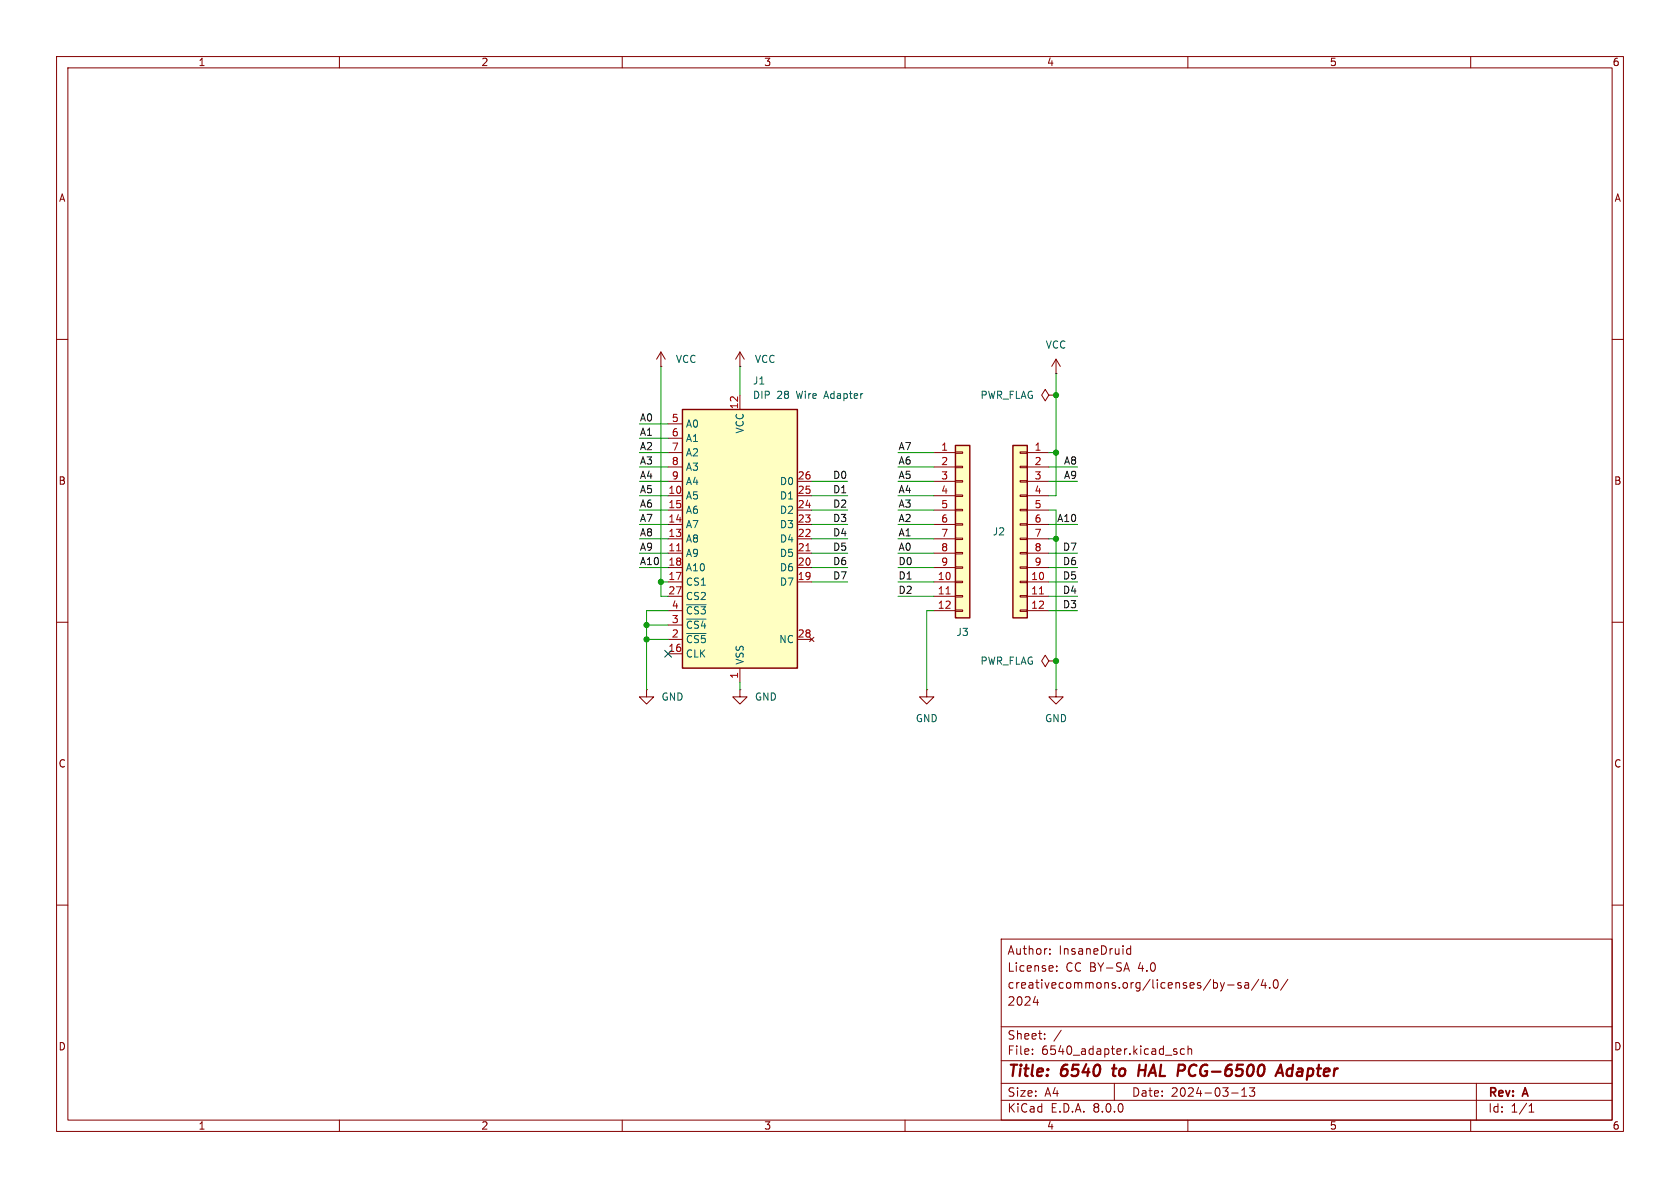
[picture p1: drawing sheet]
<svg xmlns="http://www.w3.org/2000/svg" width="297mm" height="210mm" viewBox="0 0 297 210" stroke-linecap="round" stroke-linejoin="round" font-family="sans-serif">
<g fill="none" stroke="#840000" stroke-width=".18">
<path d="M10 10h277v190h-277zM12 12h273v186h-273zM60 10v2M110 10v2M160 10v2M210 10v2M260 10v2M10 60h2M285 60h2M10 110h2M185.4 116.8l-.6-1-.7 1 .7 1.1 .6-1.1h1.3M186.7 116.8h.1"/>
<path d="M285 110h2M114.3 121.9v1.3h1.3l-1.3 1.3-1.3-1.3h1.3M114.3 121.9h.1M130.8 121.9v1.3h1.3l-1.3 1.3-1.3-1.3h1.3M130.8 121.9h.1M163.8 121.9v1.3h1.3l-1.3 1.3-1.2-1.3h1.2M163.8 121.9h.1M10 160h2M285 160h2M177 166h108v32h-108zM182.7 177.2h.9M183.4 176.7v1"/>
<path d="M185.6 168.6v.1M185.6 167.8v.1M186.8 171.6v.1M186.8 170.8v.1M199.2 170.2l.5 1.5M199.9 167.2v1.5M199.9 167.8l-.4-.1-.3 .3v.4l.1 .2h.6M217 174.1h1.2M219.4 173.8l-.4-.1-.2 .2 .1 .2 .5 .2v.3h-.6M220.1 173.8h.6v.9M220.7 174.1h-.5a.29 .29 0 0 0-.2 .3 .29 .29 0 0 0 .2 .3l.5-.1M222.5 173.1l-1.3 2"/>
<path d="M223.3 173.1l-.3 1.1h.9M223.7 173.7v1M224.5 174.6v.1M225.2 173.3l.3-.1a.81 .81 0 0 1 .5 .6 .81 .81 0 0 1-.3 .8l-.1 .1a.81 .81 0 0 1-.4-1.4zM227.7 173.1l-1.3 2M60 198v2M110 198v2M160 198v2M177 194.5h108M177 191.5h108M177 187.5h108M177 181.5h108"/>
<path d="M182.5 186.3v.1M182.5 185.5v.1M184.7 183.6v.1M184.7 182.8v.1M187.6 182.1l-1.3 2M197 191.5v3M208 185.5l-.3-.1-.2 .2v.2l.5 .2v.3h-.5M209.4 185.5l-.4-.1-.3 .3v.4l.1 .2h.6M210 198v2M210 185.5l.2-.1 .4 .1 .1 .9M210 184.9v1.5M217.7 193.2h1.2"/>
<path d="M219.5 193.8h.9M219.5 192.7l.5-.4v1.5M220.9 192.3h.9l-.5 .6 .4 .1v.7l-.2 .1h-.4l-.2-.1M260 198v2M261 191.5v6.5M270.3 196.6h.9M270.3 195.5l.4-.4v1.5"/>
</g>
<path d="M196.6 188.9h.8M197 188.2l-.2 1.7 .2 .3M201.3 189.2h1.2M201.5 188.2l-.3 2M225.5 190.2l.9-2 .4 2M225.8 189.6h.9M228.3 188.9a.66 .66 0 0 0-.8 .4v.7l.3 .2h.4" fill="none" stroke="#840000" stroke-width=".4"/>
<path d="M168.9 78.7h2.5v30.5h-2.5z" fill="#ffffc2"/>
<g fill="none" stroke="#840000" stroke-width=".18">
<path d="M168.9 79.9h1.3v.2h-1.3zM185.4 69.9l-.6-1.1-.7 1.1 .7 1 .6-1h1.3M186.7 69.9h.1M186.7 66h.1M186.7 63.5l-.8 1.3M186.7 63.5v2.5M186.7 63.5l.8 1.3M165.1 80h3.8M165.1 82.6h3.8M165.1 85.1h3.8M165.1 87.6h3.8M165.1 90.2h3.8"/>
<path d="M165.1 92.7h3.8M165.1 95.3h3.8M165.1 97.8h3.8M168.9 97.7h1.3v.2h-1.3zM168.9 95.1h1.3v.3h-1.3zM168.9 92.6h1.3v.2h-1.3zM168.9 90h1.3v.3h-1.3zM168.9 87.5h1.3v.3h-1.3zM168.9 85h1.3v.2h-1.3zM168.9 82.4h1.3v.3h-1.3zM165.1 102.9h3.8M165.1 105.4h3.8"/>
<path d="M165.1 108h3.8M165.1 100.3h3.8M168.9 107.8h1.3v.3h-1.3zM168.9 105.3h1.3v.2h-1.3zM168.9 102.7h1.3v.3h-1.3zM168.9 100.2h1.3v.3h-1.3z"/>
</g>
<path d="M168.9 78.7h2.5v30.5h-2.5z" fill="none" stroke="#840000" stroke-width=".25"/>
<path d="M167.2 105h.8" fill="none" stroke="#a90000" stroke-width=".18"/>
<path d="M179.1 78.7h2.5v30.5h-2.5z" fill="#ffffc2"/>
<g fill="none" stroke="#840000" stroke-width=".18">
<path d="M180.3 79.9h1.3v.2h-1.3zM180.3 97.7h1.3v.2h-1.3zM180.3 95.1h1.3v.3h-1.3zM180.3 92.6h1.3v.2h-1.3zM180.3 90h1.3v.3h-1.3zM180.3 87.5h1.3v.3h-1.3zM180.3 85h1.3v.2h-1.3zM180.3 82.4h1.3v.3h-1.3zM181.6 80h3.8M181.6 82.6h3.8M181.6 85.1h3.8M181.6 87.6h3.8"/>
<path d="M181.6 90.2h3.8M181.6 92.7h3.8M181.6 95.3h3.8M181.6 97.8h3.8M180.3 107.8h1.3v.3h-1.3zM180.3 105.3h1.3v.2h-1.3zM180.3 102.7h1.3v.3h-1.3zM180.3 100.2h1.3v.3h-1.3zM181.6 102.9h3.8M181.6 105.4h3.8M181.6 108h3.8M181.6 100.3h3.8"/>
<path d="M186.7 121.9v1.3h1.3l-1.3 1.3-1.3-1.3h1.3M186.7 121.9h.1"/>
</g>
<path d="M179.1 78.7h2.5v30.5h-2.5z" fill="none" stroke="#840000" stroke-width=".25"/>
<path d="M183.8 105h.7" fill="none" stroke="#a90000" stroke-width=".18"/>
<path d="M120.6 72.4h20.4v45.7h-20.4z" fill="#ffffc2"/>
<path d="M120.6 72.4h20.4v45.7h-20.4z" fill="none" stroke="#840000" stroke-width=".25"/>
<g fill="none" stroke="#840000" stroke-width=".18">
<path d="M116.8 64.8h.1M116.8 62.2l-.7 1.3M116.8 62.2v2.6M116.8 62.2l.8 1.3M118.1 74.9h2.5M118.1 77.5h2.5M130.8 64.8h.1M130.8 62.2v2.6M130.8 69.9v2.5M130.8 62.2l-.8 1.3M130.8 62.2l.8 1.3M118.1 87.6h2.5"/>
<path d="M118.1 97.8h2.5M118.1 95.3h2.5M118.1 92.7h2.5M118.1 90.2h2.5M118.1 80h2.5M118.1 82.6h2.5M118.1 85.1h2.5M141 87.6h2.5M141 97.8h2.5M141 95.3h2.5M141 92.7h2.5M141 90.2h2.5"/>
<path d="M141 85.1h2.5M118.1 100.3h2.5M118.1 102.9h2.5M118.1 113h2.5M118.1 115.6h2.5M118.1 105.4h2.5M118.1 110.5h2.5M118.1 108h2.5M130.8 118.1v2.6M141 100.3h2.5M141 102.9h2.5M141 113h2.5"/>
<path d="M143.1 112.6l.8 .8M143.9 112.6l-.8 .8"/>
</g>
<path d="M119.6 97.4h.7M142.5 97.4h.7" fill="none" stroke="#a90000" stroke-width=".18"/>
<path d="M121.4 112h3.4M121.4 109.4h3.4M121.4 106.9h3.4" fill="none" stroke="#006464" stroke-width=".18"/>
<g fill="none" stroke="#009600" stroke-width=".18">
<path d="M113 77.5h5.1M113 74.9h5.1M116.8 64.8v40.6h1.3M130.8 64.8v5.1M186.7 66v21.6h-1.3M113 85.1h5.1M113 82.6h5.1M113 80h5.1M113 97.8h5.1M113 95.3h5.1M113 87.6h5.1M113 92.7h5.1"/>
<path d="M113 90.2h5.1M143.5 85.1h6.4M143.5 97.8h6.4M143.5 95.3h6.4M143.5 87.6h6.4M143.5 92.7h6.4M143.5 90.2h6.4M158.7 85.1h6.4M158.7 82.6h6.4M158.7 80h6.4M158.7 97.8h6.4M158.7 95.3h6.4"/>
<path d="M158.7 87.6h6.4M158.7 92.7h6.4M158.7 90.2h6.4M185.4 85.1h5.1M185.4 82.6h5.1M185.4 80h1.3M185.4 97.8h5.1M185.4 95.3h1.3M185.4 90.2h1.3v31.7M185.4 92.7h5.1M113 100.3h5.1M114.3 110.5h3.8"/>
<path d="M114.3 113h3.8M116.8 102.9h1.3M118.1 108h-3.8v13.9M143.5 102.9h6.4M143.5 100.3h6.4M158.7 105.4h6.4M158.7 102.9h6.4M158.7 100.3h6.4M165.1 108h-1.3v13.9M185.4 105.4h5.1M185.4 102.9h5.1M185.4 108h5.1"/>
<path d="M185.4 100.3h5.1M130.8 120.7v1.2"/>
</g>
<path d="M117.5 115l1.2 1.2M118.7 115l-1.2 1.2" fill="none" stroke="#000084" stroke-width=".18"/>
<g fill="#009600" stroke="#009600" stroke-width=".18">
<circle cx="116.8" cy="102.9" r=".46"/>
<circle cx="114.3" cy="113" r=".46"/>
<circle cx="114.3" cy="110.5" r=".46"/>
<circle cx="186.7" cy="95.3" r=".46"/>
<circle cx="186.7" cy="69.9" r=".46"/>
<circle cx="186.7" cy="80" r=".46"/>
<circle cx="186.7" cy="116.8" r=".46"/>
</g>
<g font-size="2.8" fill="#840000">
<text x="178" y="190.9">Title:</text>
<text x="187.7" y="190.9">6540</text>
<text x="197.6" y="190.9">to</text>
<text x="202.9" y="190.9">HAL</text>
<text x="210.6" y="190.9">PCG-6500</text>
<text x="229.1" y="190.9">Adapter</text>
</g>
<g font-size="2.1" fill="#840000">
<text x="178" y="172">License:</text>
<text x="178" y="169">Author:</text>
<text x="187.2" y="169">InsaneDruid</text>
<text x="188.4" y="172">CC BY-SA</text>
<text x="201.3" y="172">4.0</text>
<text x="178" y="178">2024</text>
<text x="178" y="175">creativecommons.org/licenses/by-sa/4.0/</text>
<text x="178" y="184">Sheet:</text>
<text x="178" y="186.7">File:</text>
<text x="184.1" y="186.7">6540_adapter.kicad_sch</text>
<text x="178" y="196.9">KiCad</text>
<text x="178" y="194.1">Size:</text>
<text x="184.7" y="194.1">A4</text>
<text x="185.7" y="196.9">E.D.A.</text>
<text x="193.3" y="196.9">8.0.0</text>
<text x="200" y="194.1">Date:</text>
<text x="207" y="194.1">2024-03-13</text>
<text x="263" y="194.3">Rev:</text>
<text x="263" y="196.9">Id:</text>
<text x="267.1" y="196.9">1/1</text>
<text x="269.4" y="194.3">A</text>
</g>
<g font-size="1.8" fill="#840000">
<text x="35" y="11.9">1</text>
<text x="85" y="11.9">2</text>
<text x="135" y="11.9">3</text>
<text x="185" y="11.9">4</text>
<text x="235" y="11.9">5</text>
<text x="285" y="11.9">6</text>
<text x="10.3" y="35.9">A</text>
<text x="285.3" y="35.9">A</text>
<text x="10.3" y="85.9">B</text>
<text x="285.3" y="85.9">B</text>
<text x="10.3" y="135.9">C</text>
<text x="285.3" y="135.9">C</text>
<text x="10.3" y="185.9">D</text>
<text x="285.3" y="185.9">D</text>
<text x="35" y="199.9">1</text>
<text x="85" y="199.9">2</text>
<text x="135" y="199.9">3</text>
<text x="185" y="199.9">4</text>
<text x="235" y="199.9">5</text>
<text x="285" y="199.9">6</text>
</g>
<g font-size="1.8" fill="#006464">
<text x="119.4" y="64.4">VCC</text>
<text x="133.4" y="64.4">VCC</text>
<text x="184.8" y="61.8">VCC</text>
<text x="133" y="68.2">J1</text>
<text x="133" y="70.7">DIP</text>
<text x="137.3" y="70.7">28</text>
<text x="140.9" y="70.7">Wire</text>
<text x="146" y="70.7">Adapter</text>
<text x="173.2" y="70.7">PWR_FLAG</text>
<text x="121.2" y="75.8">A0</text>
<text x="131.7" y="76.7" transform="rotate(-90 131.7 76.7)">VCC</text>
<text x="121.2" y="78.3">A1</text>
<text x="121.2" y="80.9">A2</text>
<text x="121.2" y="83.4">A3</text>
<text x="121.2" y="88.5">A5</text>
<text x="121.2" y="86">A4</text>
<text x="137.8" y="88.5">D1</text>
<text x="137.8" y="86">D0</text>
<text x="121.2" y="93.6">A7</text>
<text x="121.2" y="91">A6</text>
<text x="137.8" y="93.6">D3</text>
<text x="137.8" y="91">D2</text>
<text x="175.4" y="94.8">J2</text>
<text x="121.2" y="98.7">A9</text>
<text x="121.2" y="96.1">A8</text>
<text x="121.2" y="101.2">A10</text>
<text x="137.8" y="101.2">D6</text>
<text x="137.8" y="98.7">D5</text>
<text x="137.8" y="96.1">D4</text>
<text x="121.2" y="103.7">CS1</text>
<text x="121.2" y="106.3">CS2</text>
<text x="137.8" y="103.7">D7</text>
<text x="121.2" y="113.9">~{CS5}</text>
<text x="121.2" y="111.4">~{CS4}</text>
<text x="121.2" y="108.8">~{CS3}</text>
<text x="137.7" y="113.9">NC</text>
<text x="169" y="112.6">J3</text>
<text x="121.2" y="116.4">CLK</text>
<text x="131.7" y="117.6" transform="rotate(-90 131.7 117.6)">VSS</text>
<text x="173.2" y="117.7">PWR_FLAG</text>
<text x="116.8" y="124.1">GND</text>
<text x="133.4" y="124.1">GND</text>
<text x="161.8" y="127.9">GND</text>
<text x="184.7" y="127.9">GND</text>
</g>
<g font-size="1.8" fill="#0f0f0f">
<text x="113" y="77.1">A1</text>
<text x="113" y="74.6">A0</text>
<text x="113" y="79.7">A2</text>
<text x="113" y="82.2">A3</text>
<text x="158.7" y="82.2">A6</text>
<text x="158.7" y="79.7">A7</text>
<text x="188" y="82.2">A8</text>
<text x="113" y="87.3">A5</text>
<text x="113" y="89.8">A6</text>
<text x="113" y="84.7">A4</text>
<text x="147.2" y="84.7">D0</text>
<text x="147.2" y="89.8">D2</text>
<text x="147.2" y="87.3">D1</text>
<text x="158.7" y="89.8">A3</text>
<text x="158.7" y="84.7">A5</text>
<text x="158.7" y="87.3">A4</text>
<text x="188" y="84.7">A9</text>
<text x="113" y="92.4">A7</text>
<text x="113" y="94.9">A8</text>
<text x="147.2" y="94.9">D4</text>
<text x="147.2" y="92.4">D3</text>
<text x="158.7" y="92.4">A2</text>
<text x="158.7" y="94.9">A1</text>
<text x="186.8" y="92.4">A10</text>
<text x="113" y="100">A10</text>
<text x="113" y="97.4">A9</text>
<text x="147.2" y="97.4">D5</text>
<text x="147.2" y="100">D6</text>
<text x="158.7" y="97.4">A0</text>
<text x="158.7" y="100">D0</text>
<text x="187.8" y="100">D6</text>
<text x="187.8" y="97.4">D7</text>
<text x="147.2" y="102.5">D7</text>
<text x="158.7" y="105.1">D2</text>
<text x="158.7" y="102.5">D1</text>
<text x="187.8" y="102.5">D5</text>
<text x="187.8" y="105.1">D4</text>
<text x="187.8" y="107.6">D3</text>
</g>
<g font-size="1.8" fill="#a90000">
<text x="118.7" y="74.7">5</text>
<text x="118.7" y="77.2">6</text>
<text x="130.6" y="72.4" transform="rotate(-90 130.6 72.4)">12</text>
<text x="118.7" y="79.8">7</text>
<text x="118.7" y="82.3">8</text>
<text x="166.3" y="79.8">1</text>
<text x="166.3" y="82.3">2</text>
<text x="182.8" y="79.8">1</text>
<text x="182.8" y="82.3">2</text>
<text x="118.1" y="87.4">10</text>
<text x="118.1" y="89.9">15</text>
<text x="118.7" y="84.8">9</text>
<text x="140.9" y="87.4">25</text>
<text x="140.9" y="89.9">24</text>
<text x="140.9" y="84.8">26</text>
<text x="166.3" y="84.8">3</text>
<text x="166.3" y="87.4">4</text>
<text x="166.3" y="89.9">5</text>
<text x="182.8" y="84.8">3</text>
<text x="182.8" y="87.4">4</text>
<text x="182.8" y="89.9">5</text>
<text x="118.1" y="95">13</text>
<text x="118.1" y="92.5">14</text>
<text x="140.9" y="95">22</text>
<text x="140.9" y="92.5">23</text>
<text x="166.3" y="92.5">6</text>
<text x="166.3" y="95">7</text>
<text x="182.8" y="92.5">6</text>
<text x="182.8" y="95">7</text>
<text x="118.1" y="97.5">11</text>
<text x="118.1" y="100.1">18</text>
<text x="140.9" y="100.1">20</text>
<text x="140.9" y="97.5">21</text>
<text x="166.3" y="97.5">8</text>
<text x="166.3" y="100.1">9</text>
<text x="182.8" y="97.5">8</text>
<text x="182.8" y="100.1">9</text>
<text x="118.1" y="102.6">17</text>
<text x="118.1" y="105.2">27</text>
<text x="118.7" y="107.7">4</text>
<text x="140.9" y="102.6">19</text>
<text x="165.7" y="102.6">10</text>
<text x="165.7" y="105.2">11</text>
<text x="165.7" y="107.7">12</text>
<text x="182.2" y="102.6">10</text>
<text x="182.2" y="105.2">11</text>
<text x="182.2" y="107.7">12</text>
<text x="118.7" y="112.8">2</text>
<text x="118.7" y="110.2">3</text>
<text x="140.9" y="112.8">28</text>
<text x="118.1" y="115.3">16</text>
<text x="130.6" y="120.1" transform="rotate(-90 130.6 120.1)">1</text>
</g>
</svg>
